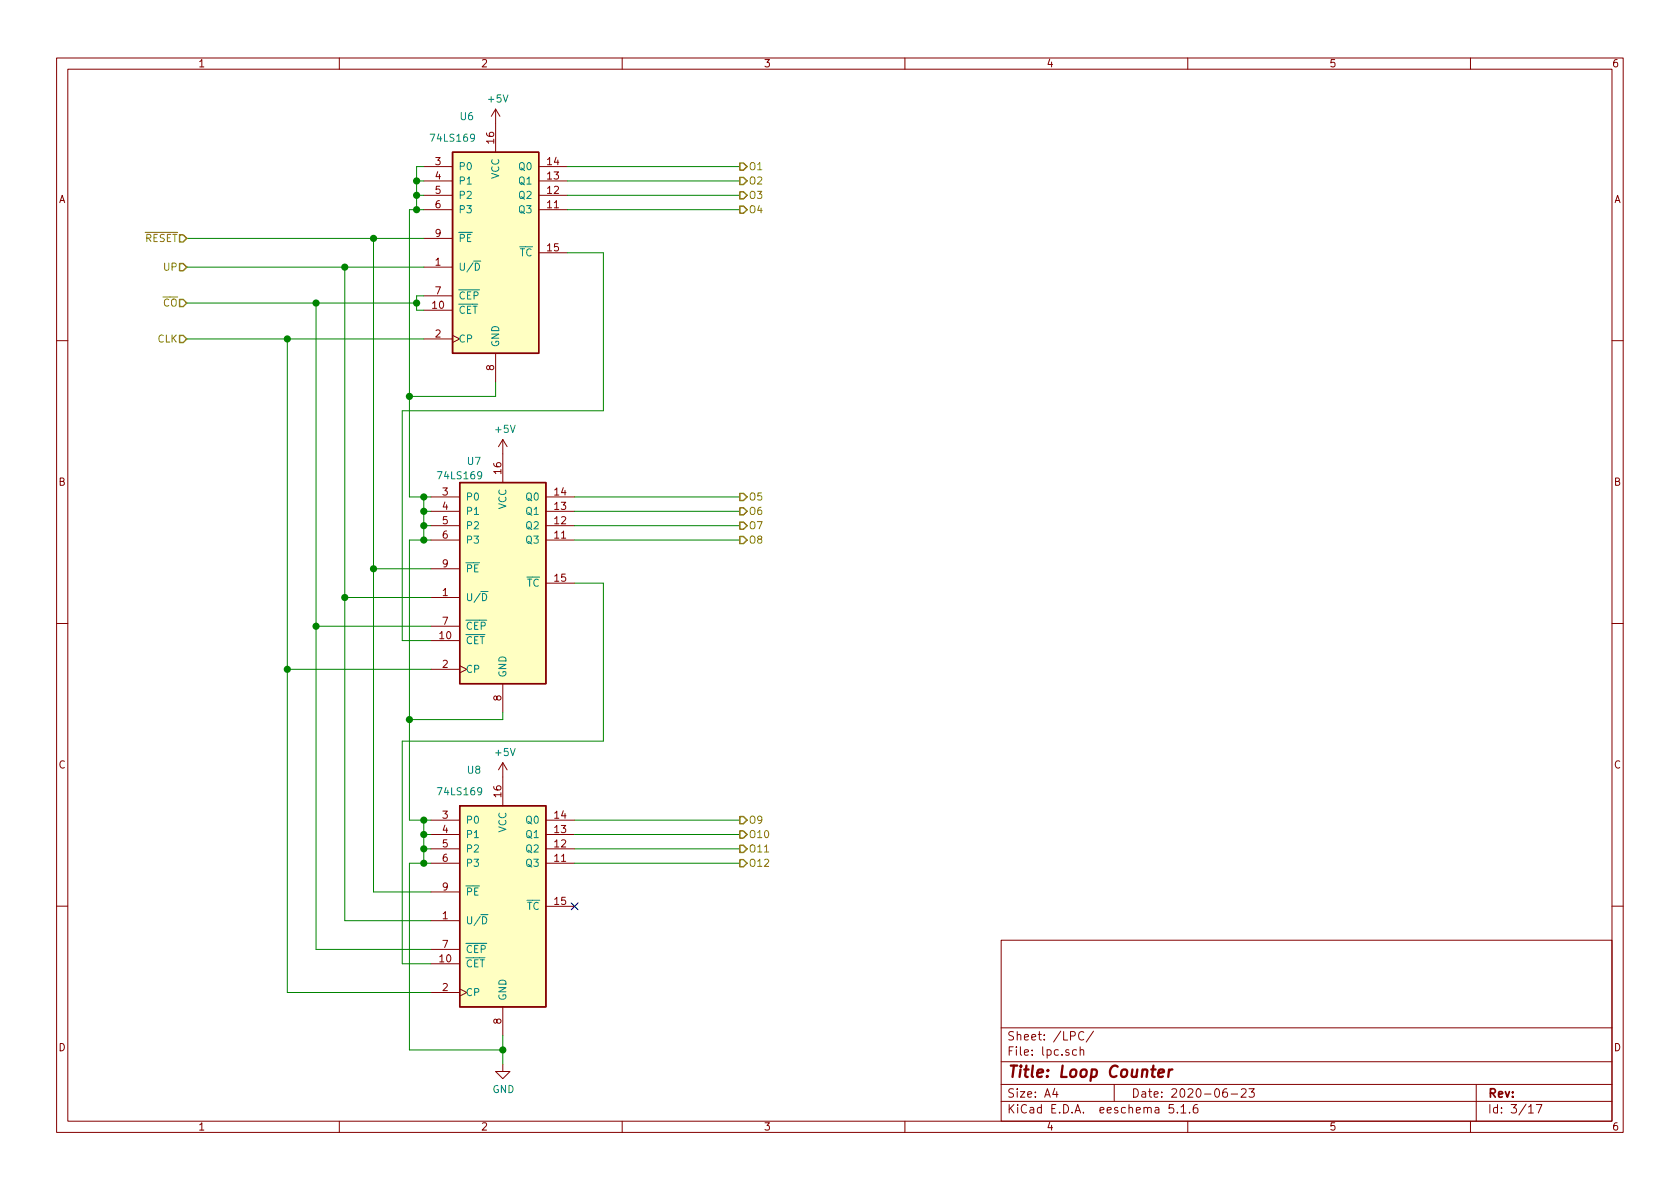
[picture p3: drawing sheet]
<svg xmlns="http://www.w3.org/2000/svg" width="297mm" height="210mm" viewBox="0 0 297 210" stroke-linecap="round" stroke-linejoin="round" font-family="sans-serif">
<g fill="none" stroke="#840000" stroke-width=".18">
<path d="M10 10.3h277v189.9h-277zM12 12.2h273v186.1h-273zM60 10.3v1.9M87.6 19.3l-.7 1.3M87.6 19.3v7.6M87.6 19.3l.8 1.3M110 10.3v1.9M160 10.3v1.9M210 10.3v1.9M260 10.3v1.9M74.9 37.1h5.1M74.9 34.5h5.1"/>
<path d="M74.9 32h5.1M74.9 29.5h5.1M95.2 37.1h5.1M95.2 34.5h5.1M95.2 32h5.1M95.2 29.5h5.1M74.9 47.2h5.1M74.9 54.9h5.1M74.9 59.9h5.1M74.9 52.3h5.1M74.9 42.2h5.1M80 59.3l1.3 .6-1.3 .7"/>
<path d="M95.2 44.7h5.1M10 60.2h2M87.6 62.5v5.1M88.9 77.7v7.6M88.9 77.7l-.8 1.3M88.9 77.7l.8 1.3M285 60.2h2M76.2 95.5h5.1M76.2 93h5.1M76.2 90.4h5.1M76.2 87.9h5.1M96.5 95.5h5.1"/>
<path d="M96.5 93h5.1M96.5 90.4h5.1M96.5 87.9h5.1M10 110.3h2M76.2 105.7h5.1M76.2 113.3h5.1M76.2 118.4h5.1M76.2 110.7h5.1M76.2 100.6h5.1M81.3 117.7l1.2 .7-1.2 .6M96.5 103.1h5.1M285 110.3h2"/>
<path d="M88.9 120.9v5.1M88.9 134.9v7.6M88.9 134.9l-.8 1.2M88.9 134.9l.8 1.2M76.2 152.6h5.1M76.2 150.1h5.1M76.2 147.6h5.1M76.2 145h5.1M76.2 157.7h5.1M96.5 152.6h5.1M96.5 150.1h5.1M96.5 147.6h5.1"/>
<path d="M96.5 145h5.1M10 160.2h2M76.2 162.8h5.1M76.2 170.4h5.1M76.2 175.5h5.1M76.2 167.9h5.1M81.3 174.9l1.2 .6-1.2 .6M88.9 178v5.1M96.5 160.3h5.1M177 166.3h108v32h-108zM285 160.2h2M60 198.3v1.9"/>
<path d="M88.9 188.2v1.3h1.3l-1.3 1.2-1.3-1.2h1.3M110 198.3v1.9M160 198.3v1.9M177 194.8h108M177 191.8h108M177 187.8h108M177 181.8h108M186.5 192.5l-.4 1h1M186.8 193v1M190.3 185.7l-.4-.1-.3 .3 .1 .6 .2 .1 .4-.1M191 185.7l.2-.1 .4 .1v.9M191 185.1v1.5"/>
<path d="M191.6 182.6a.59 .59 0 0 0-.7 0 .59 .59 0 0 0-.2 .7 .56 .56 0 0 0 .3 .5 .56 .56 0 0 0 .6 0M193.3 182.3l-1.3 2M197 191.8v3M207.5 195.3h-.7l-.1 .7 .2-.1 .5 .1 .1 .2v.5l-.2 .1-.6-.1M208.2 196.7v.1M208.8 195.8l.4-.5v1.5M208.8 196.8h.9M210 198.3v1.9M210.3 196.7v.1M211.7 195.3a.59 .59 0 0 0-.7 .7v.5l.1 .2 .4 .1 .3-.1v-.5l-.1-.2-.4-.1-.3 .3M216.9 192.5a.62 .62 0 0 0-.7 .7l.1 .7 .2 .1 .5-.1v-.5l-.1-.2-.4-.1-.3 .3M217.7 193.5h1.1"/>
<path d="M219.5 192.7l.2-.2h.3l.3 .2v.3v.2l-.9 .8h.9M220.8 192.5h1l-.5 .6 .4 .1v.7l-.2 .1-.7-.1M260 198.3v1.9M261 191.8v6.5M270.3 195.8l.4-.5v1.5M270.3 196.8h.8M271.6 195.3h1l-.6 1.5"/>
</g>
<path d="M204.8 189.8l1-.2-.1-.4h-.7l-.2 1 .2 .2 .6-.1M206.7 189.1l-.1 1.3M207.3 189.1a.54 .54 0 0 0-.6 .4" fill="none" stroke="#840000" stroke-width=".41"/>
<g fill="#ffffc2" stroke="#ffffc2" stroke-width=".18">
<path d="M81.3 85.3h15.2v35.6h-15.2z"/>
<path d="M81.3 142.5h15.2v35.5h-15.2z"/>
<path d="M80 26.9h15.2v35.6h-15.2z"/>
</g>
<path d="M80 26.9h15.2v35.6h-15.2zM81.3 85.3h15.2v35.6h-15.2zM81.3 142.5h15.2v35.5h-15.2z" fill="none" stroke="#840000" stroke-width=".25"/>
<path d="M83.7 46.2h1.3M84 46.5a.64 .64 0 0 1 .8 .7 .64 .64 0 0 1-.8 .6zM85 104.6h1.3M85.3 104.9a.64 .64 0 0 1 .8 .7 .64 .64 0 0 1-.8 .6zM85 161.7h1.3M85.3 162.1a.64 .64 0 0 1 .8 .6 .64 .64 0 0 1-.8 .7z" fill="none" stroke="#008484" stroke-width=".18"/>
<g fill="none" stroke="#008400" stroke-width=".18">
<path d="M73.7 34.5h1.2M73.7 32h1.2M74.9 37.1h-2.5v50.8h3.8M74.9 29.5h-1.2v7.6M100.3 37.1h30.5M100.3 34.5h30.5M100.3 32h30.5M100.3 29.5h30.5M33 47.2h41.9M33 42.2h41.9M33 59.9h41.9M33 53.6h40.7"/>
<path d="M50.8 59.9v115.6h25.4M55.9 53.6v114.3h20.3M61 47.2v115.6h15.2M66 42.2v115.5h10.2M74.9 52.3h-1.2v2.6h1.2M100.3 44.7h6.4v27.9h-35.6v40.7h5.1M87.6 67.6v2.5h-15.2M74.9 93h1.3M74.9 90.4h1.3M74.9 87.9v7.6M76.2 95.5h-3.8v49.5h3.8M101.6 93h29.2"/>
<path d="M101.6 87.9h29.2M101.6 90.4h29.2M101.6 95.5h29.2M50.8 118.4h25.4M55.9 110.7h20.3M61 105.7h15.2M66 100.6h10.2M101.6 103.1h5.1v28h-35.6v39.3h5.1M88.9 126v1.2h-16.5M74.9 150.1h1.3M74.9 147.6h1.3M74.9 145v7.6"/>
<path d="M76.2 152.6h-3.8v33.1h16.5M101.6 152.6h29.2M101.6 150.1h29.2M101.6 145h29.2M101.6 147.6h29.2M88.9 183.1v5.1"/>
</g>
<g fill="none" stroke="#848400" stroke-width=".25">
<path d="M130.8 28.8h.6l.7 .7-.7 .6h-.6zM130.8 36.4h.6l.7 .7-.7 .6h-.6zM130.8 31.4h.6l.7 .6-.7 .6h-.6zM130.8 33.9h.6l.7 .6-.7 .7h-.6zM31.7 41.5h.7l.6 .7-.6 .6h-.7zM31.7 46.6h.7l.6 .6-.6 .7h-.7zM31.7 53h.7l.6 .6-.6 .6h-.7zM31.7 59.3h.7l.6 .6-.6 .7h-.7zM130.8 94.9h.6l.7 .6-.7 .6h-.6zM130.8 92.3h.6l.7 .7-.7 .6h-.6zM130.8 89.8h.6l.7 .6-.7 .7h-.6zM130.8 87.2h.6l.7 .7-.7 .6h-.6z"/>
<path d="M130.8 144.4h.6l.7 .6-.7 .7h-.6zM130.8 152h.6l.7 .6-.7 .7h-.6zM130.8 149.5h.6l.7 .6-.7 .6h-.6zM130.8 146.9h.6l.7 .7-.7 .6h-.6z"/>
</g>
<g fill="#008400" stroke="#008400" stroke-width=".25">
<circle cx="72.4" cy="127.2" r=".51"/>
<circle cx="73.7" cy="32" r=".51"/>
<circle cx="73.7" cy="34.5" r=".51"/>
<circle cx="73.7" cy="37.1" r=".51"/>
<circle cx="74.9" cy="87.9" r=".51"/>
<circle cx="74.9" cy="90.4" r=".51"/>
<circle cx="74.9" cy="93" r=".51"/>
<circle cx="74.9" cy="95.5" r=".51"/>
<circle cx="74.9" cy="145" r=".51"/>
<circle cx="74.9" cy="147.6" r=".51"/>
<circle cx="74.9" cy="150.1" r=".51"/>
<circle cx="74.9" cy="152.6" r=".51"/>
<circle cx="50.8" cy="118.4" r=".51"/>
<circle cx="72.4" cy="70.1" r=".51"/>
<circle cx="88.9" cy="185.7" r=".51"/>
<circle cx="66" cy="42.2" r=".51"/>
<circle cx="66" cy="100.6" r=".51"/>
<circle cx="61" cy="47.2" r=".51"/>
<circle cx="61" cy="105.7" r=".51"/>
<circle cx="73.7" cy="53.6" r=".51"/>
<circle cx="55.9" cy="53.6" r=".51"/>
<circle cx="55.9" cy="110.7" r=".51"/>
<circle cx="50.8" cy="59.9" r=".51"/>
</g>
<path d="M101 159.7l1.2 1.2M102.2 159.7l-1.2 1.2" fill="none" stroke="#000084" stroke-width=".18"/>
<text font-size="2.8" fill="#840000" x="178" y="190.5">Title: Loop Counter</text>
<g font-size="2.1" fill="#840000">
<text x="178" y="184">Sheet: /LPC/</text>
<text x="178" y="186.7">File: lpc.sch</text>
<text x="178" y="196.9">KiCad E.D.A. eeschema 5.1.6</text>
<text x="178" y="194.1">Size: A4</text>
<text x="200" y="194.1">Date: 2020-06-23</text>
<text x="263" y="194.1">Rev:</text>
<text x="263" y="196.9">Id: 3/17</text>
</g>
<g font-size="1.8" fill="#840000">
<text x="35" y="11.9">1</text>
<text x="85" y="11.9">2</text>
<text x="135" y="11.9">3</text>
<text x="185" y="11.9">4</text>
<text x="235" y="11.9">5</text>
<text x="285" y="11.9">6</text>
<text x="77" y="29.2">3</text>
<text x="87.4" y="25.3" transform="rotate(-90 87.4 25.3)">16</text>
<text x="96.8" y="29.2">14</text>
<text x="10.4" y="35.9">A</text>
<text x="77" y="31.7">4</text>
<text x="77" y="34.3">5</text>
<text x="96.8" y="34.3">12</text>
<text x="96.8" y="31.7">13</text>
<text x="285.4" y="35.9">A</text>
<text x="77" y="36.8">6</text>
<text x="77" y="41.9">9</text>
<text x="96.8" y="36.8">11</text>
<text x="77" y="47">1</text>
<text x="96.8" y="44.4">15</text>
<text x="77" y="52.1">7</text>
<text x="76.5" y="54.6">10</text>
<text x="77" y="59.7">2</text>
<text x="87.4" y="65.5" transform="rotate(-90 87.4 65.5)">8</text>
<text x="88.6" y="83.8" transform="rotate(-90 88.6 83.8)">16</text>
<text x="10.4" y="85.9">B</text>
<text x="78.3" y="87.6">3</text>
<text x="98.1" y="87.6">14</text>
<text x="285.4" y="85.9">B</text>
<text x="78.3" y="90.2">4</text>
<text x="78.3" y="92.7">5</text>
<text x="78.3" y="95.2">6</text>
<text x="98.1" y="95.2">11</text>
<text x="98.1" y="92.7">12</text>
<text x="98.1" y="90.2">13</text>
<text x="78.3" y="100.3">9</text>
<text x="78.3" y="105.4">1</text>
<text x="98.1" y="102.9">15</text>
<text x="77.8" y="113">10</text>
<text x="78.3" y="110.5">7</text>
<text x="78.3" y="118.1">2</text>
<text x="88.6" y="123.9" transform="rotate(-90 88.6 123.9)">8</text>
<text x="10.4" y="135.9">C</text>
<text x="285.4" y="135.9">C</text>
<text x="88.6" y="140.9" transform="rotate(-90 88.6 140.9)">16</text>
<text x="78.3" y="144.8">3</text>
<text x="78.3" y="147.3">4</text>
<text x="78.3" y="149.9">5</text>
<text x="98.1" y="149.9">12</text>
<text x="98.1" y="147.3">13</text>
<text x="98.1" y="144.8">14</text>
<text x="78.3" y="152.4">6</text>
<text x="98.1" y="152.4">11</text>
<text x="78.3" y="157.5">9</text>
<text x="98.1" y="160">15</text>
<text x="78.3" y="162.6">1</text>
<text x="78.3" y="167.6">7</text>
<text x="77.8" y="170.2">10</text>
<text x="78.3" y="175.3">2</text>
<text x="10.4" y="185.9">D</text>
<text x="88.6" y="181.1" transform="rotate(-90 88.6 181.1)">8</text>
<text x="285.4" y="185.9">D</text>
<text x="35" y="199.9">1</text>
<text x="85" y="199.9">2</text>
<text x="135" y="199.9">3</text>
<text x="185" y="199.9">4</text>
<text x="235" y="199.9">5</text>
<text x="285" y="199.9">6</text>
</g>
<g font-size="1.8" fill="#008484">
<text x="81.4" y="21.3">U6</text>
<text x="86.4" y="18.1">+5V</text>
<text x="76.4" y="25.1">74LS169</text>
<text x="81" y="30.1">P0</text>
<text x="81" y="32.6">P1</text>
<text x="81" y="35.2">P2</text>
<text x="88.3" y="31.7" transform="rotate(-90 88.3 31.7)">VCC</text>
<text x="91.9" y="35.2">Q2</text>
<text x="91.9" y="32.6">Q1</text>
<text x="91.9" y="30.1">Q0</text>
<text x="81" y="37.7">P3</text>
<text x="91.9" y="37.7">Q3</text>
<text x="81" y="47.9">U/D</text>
<text x="81" y="42.8">PE</text>
<text x="91.9" y="45.3">TC</text>
<text x="81" y="53">CEP</text>
<text x="81" y="55.5">CET</text>
<text x="81" y="60.6">CP</text>
<text x="88.3" y="61.5" transform="rotate(-90 88.3 61.5)">GND</text>
<text x="87.7" y="76.5">+5V</text>
<text x="82.7" y="82.2">U7</text>
<text x="77.7" y="84.8">74LS169</text>
<text x="82.3" y="88.5">P0</text>
<text x="93.1" y="88.5">Q0</text>
<text x="82.3" y="91.1">P1</text>
<text x="82.3" y="93.6">P2</text>
<text x="89.5" y="90.1" transform="rotate(-90 89.5 90.1)">VCC</text>
<text x="93.1" y="93.6">Q2</text>
<text x="93.1" y="91.1">Q1</text>
<text x="82.3" y="96.1">P3</text>
<text x="82.3" y="101.2">PE</text>
<text x="93.1" y="96.1">Q3</text>
<text x="82.3" y="106.3">U/D</text>
<text x="93.1" y="103.8">TC</text>
<text x="82.3" y="113.9">CET</text>
<text x="82.3" y="111.4">CEP</text>
<text x="82.3" y="119">CP</text>
<text x="89.5" y="119.9" transform="rotate(-90 89.5 119.9)">GND</text>
<text x="82.7" y="136.8">U8</text>
<text x="87.7" y="133.7">+5V</text>
<text x="77.7" y="140.6">74LS169</text>
<text x="82.3" y="145.7">P0</text>
<text x="82.3" y="148.2">P1</text>
<text x="89.5" y="147.2" transform="rotate(-90 89.5 147.2)">VCC</text>
<text x="93.1" y="148.2">Q1</text>
<text x="93.1" y="145.7">Q0</text>
<text x="82.3" y="150.7">P2</text>
<text x="82.3" y="153.3">P3</text>
<text x="93.1" y="153.3">Q3</text>
<text x="93.1" y="150.7">Q2</text>
<text x="82.3" y="158.4">PE</text>
<text x="93.1" y="160.9">TC</text>
<text x="82.3" y="163.4">U/D</text>
<text x="82.3" y="171.1">CET</text>
<text x="82.3" y="168.5">CEP</text>
<text x="82.3" y="176.1">CP</text>
<text x="89.5" y="177" transform="rotate(-90 89.5 177)">GND</text>
<text x="87.1" y="193.3">GND</text>
</g>
<g font-size="1.8" fill="#848400">
<text x="132.3" y="30.1">O1</text>
<text x="132.3" y="32.6">O2</text>
<text x="132.3" y="35.2">O3</text>
<text x="132.3" y="37.7">O4</text>
<text x="25.6" y="42.8">RESET</text>
<text x="29" y="47.9">UP</text>
<text x="28.9" y="54.2">CO</text>
<text x="27.9" y="60.6">CLK</text>
<text x="132.3" y="88.5">O5</text>
<text x="132.3" y="93.6">O7</text>
<text x="132.3" y="91.1">O6</text>
<text x="132.3" y="96.1">O8</text>
<text x="132.3" y="145.7">O9</text>
<text x="132.3" y="148.2">O10</text>
<text x="132.3" y="153.3">O12</text>
<text x="132.3" y="150.7">O11</text>
</g>
</svg>
